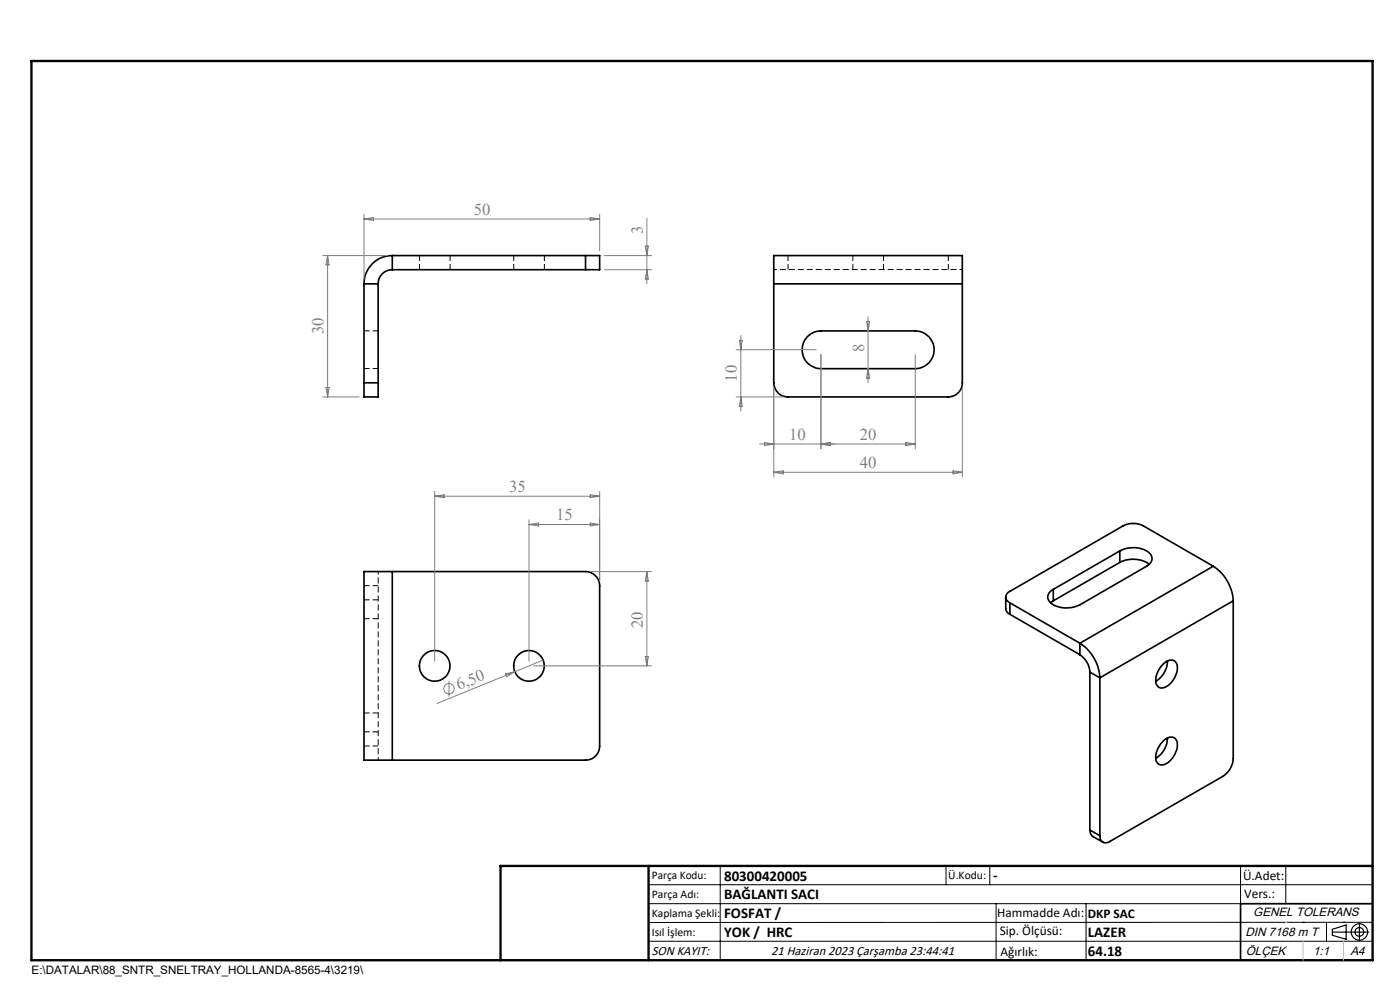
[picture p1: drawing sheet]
<svg xmlns="http://www.w3.org/2000/svg" width="297mm" height="210mm" viewBox="0 0 297 210" stroke-linecap="round" stroke-linejoin="round" font-family="sans-serif">
<g fill="none" stroke="#000" stroke-width=".21" stroke-dasharray="1.3 .6" stroke-dashoffset=".1" stroke-linecap="butt">
<path d="M89 54.2v3M95.5 57.2v-3M109 54.2v3M115.5 57.2v-3M167.2 57.2v-3M180.9 54.2v3M187.4 57.2v-3M201.2 54.2v3M80.2 70.2h-3M80.2 78.2h-3M77.2 124.2h3M80.2 131.2h-3"/>
<path d="M80.2 127.2h-3M77.2 155.2h3M80.2 151.2h-3M80.2 158.2h-3"/>
</g>
<g fill="none" stroke="#000" stroke-width=".35">
<path d="M83.2 57.2a2.95 2.95 0 0 0-3 3M83.2 54.2a6 6 0 0 0-6 6M83.2 54.2v3M83.2 54.2h41M83.2 57.2h41M124.2 54.2h3v3h-3M124.2 54.2v3M77.2 60.2h3M77.2 60.2v21M80.2 60.2v21M164.1 60.2v-6h40.1v6M164.1 60.2v21a3 3 0 0 0 3 3h34.1a3 3 0 0 0 3-3v-21"/>
<path d="M164.1 60.2h40.1M171.2 71.5l.4-.4a3.8 3.8 0 0 1 2.6-.9h20a4 4 0 0 1 4 4 4 4 0 0 1-4 4h-20a4 4 0 0 1-3.7-2.4 4 4 0 0 1 .7-4.3zM77.2 81.2v3h3v-3M77.2 81.2h3M237.6 116.9a5.7 5.7 0 0 1 6.4 .6 1.66 1.66 0 0 1-.8 2.6l-14.1 8.2a5.8 5.8 0 0 1-6.5-.7 1.65 1.65 0 0 1 .8-2.6M237.6 119.3a6 6 0 0 1 6.2 .4M237.6 116.9l-14.2 8.1M237.6 116.9v2.4M237.6 119.3l-14.2 8.2M83.2 121.2h41a3 3 0 0 1 3 3v34a3 3 0 0 1-3 3h-41M83.2 121.2h-6v40h6M83.2 121.2v40"/>
<path d="M213.4 126.6v2.8l.3 .5 .5 .4M214.2 130.3l14.9 8.6M214.2 127.9v2.4M214.2 127.9l14.9 8.5M223.4 127.5l-.5 .4M223.4 125v2.5M229.1 136.4a9.4 9.4 0 0 1 4.2 7.4M229.1 138.9a4.8 4.8 0 0 1 2.1 3.7M229.1 136.4v2.5M257.4 120.1a9.4 9.4 0 0 1 4.2 7.4M257.4 120.1l-14.9-8.6a4.9 4.9 0 0 0-4.2 0l-24.1 13.9a1.28 1.28 0 0 0-.8 1.3 1.28 1.28 0 0 0 .8 1.2M257.4 120.1l-28.3 16.3"/>
<path d="M261.6 127.5v33.4a4.8 4.8 0 0 1-2.1 3.7l-24.1 13.9a1.3 1.3 0 0 1-1.5 .1 1.3 1.3 0 0 1-.6-1.3M261.6 127.5l-28.3 16.3M231.2 142.6l2.1 1.2M231.2 142.6v33.5M233.3 143.8v33.5M246.8 157.2a1.75 1.75 0 0 1 2.6-.4 3.8 3.8 0 0 1-.9 4.3 2.18 2.18 0 0 1-2.8 .9 3.1 3.1 0 0 1 .2-3.7zM246.8 140.8a1.75 1.75 0 0 1 2.6-.3 3.8 3.8 0 0 1-.9 4.3 2.41 2.41 0 0 1-2.6 1 2.59 2.59 0 0 1-.2-3.4zM247.6 140.2a5 5 0 0 1-2.4 4.3M247.6 156.6a5 5 0 0 1-2.4 4.2M231.2 176.1l.4 1.2 2.4 1.3M231.2 176.1l2.1 1.2M291.2 191.7h-28v12"/>
<circle cx="92.2" cy="141.2" r="3.3"/>
<circle cx="112.2" cy="141.2" r="3.3"/>
</g>
<path d="M164.2 57.2h40M80.2 161.2v-40" fill="none" stroke="#000" stroke-width=".21" stroke-dasharray="1.3 .6" stroke-dashoffset=".6" stroke-linecap="butt"/>
<g fill="none" stroke="#808080" stroke-width=".21">
<path d="M68.5 54.2h13.7M69.5 54.2v30M69.5 54.2l.3 2h-.7zM77.2 45.5v13.7M77.2 46.5h50M77.2 46.5l2-.4v.7zM125.2 46.1l2 .4-2 .3zM127.2 45.5v7.7M128.2 54.2h10M128.2 57.2h10M136.9 52.2h.6l-.3 2zM137.2 46.3v13.9"/>
<path d="M137.2 57.2l.3 2h-.6zM156.2 74.2h16.9M156.8 72.2h.7l-.3 2zM157.2 71.2v16M174.2 75.2v20M183.8 68.2h.7l-.4 2zM184.1 67.2v14M184.1 78.2l.4 2h-.7zM194.2 75.2v20M68.5 84.2h7.7M69.1 82.2h.7l-.3 2zM156.2 84.2h10"/>
<path d="M157.2 84.2l.3 2h-.7zM161.1 94.2h33.1M162.2 93.9l1.9 .3-1.9 .3zM164.1 82.2v19M174.2 94.2l2-.3v.6zM192.2 93.9l2 .3-2 .3zM202.2 99.9l2 .3-2 .3zM204.2 82.2v19M92.2 104.2v36.1M92.2 105.3h35M92.2 105.3l2-.4v.7zM112.2 110.3v30"/>
<path d="M112.2 111.3h15M112.2 111.3l2-.4v.7zM125.2 104.9l2 .4-2 .3zM125.2 110.9l2 .4-2 .3zM127.2 104.2v19.1M164.1 100.2h40.1M164.1 100.2l2.1-.3v.6zM125.2 121.2h13M136.9 139.3h.6l-.3 1.9zM137.2 121.2v20M137.2 121.2l.3 2.1h-.6zM95.2 144.4v3.4"/>
<path d="M107.2 142.9l2-.4-1.7 1zM113.2 141.2h25M115.2 140l-22.5 9.2"/>
<circle cx="95.2" cy="146.1" r="1.11"/>
</g>
<g fill="none" stroke="#000" stroke-width=".25">
<path d="M282.6 197.7h7.8M282.6 197.1l3-.9v3l-3-.8zM288.4 195.8v3.8M106.2 203.7h185"/>
<circle cx="288.4" cy="197.7" r="1.74"/>
<circle cx="288.4" cy="197.7" r=".93"/>
</g>
<g fill="none" stroke="#000" stroke-width=".21">
<path d="M137.6 187.7h153.6M137.6 191.7h153.6M137.6 199.7h153.6M152.8 183.7v20M200.7 183.7v4M210 183.7v4M211.3 191.7v12M230.4 191.7v12M263.2 183.7v20M272.8 183.7v8M276.4 195.6h.1M281.4 195.6v4.1"/>
<path d="M285 195.6h.1M291.2 195.6l-153.6 .1"/>
</g>
<path d="M6.7 12.9h284.5v190.8h-284.5zM137.6 183.7v20M291.2 183.7h-185v20" fill="none" stroke="#000" stroke-width=".5"/>
<path d="M276.4 199.7v4M285 199.7v4" fill="none" stroke="#c0c0c0" stroke-width=".21"/>
<path d="M272.8 195.6h.1" fill="none" stroke="#c0c0c0" stroke-width=".25"/>
<g font-size="3.5" fill="#808080">
<text x="100.5" y="45.6">50</text>
<text x="136.4" y="49.7" transform="rotate(-90 136.4 49.7)">3</text>
<text x="68.7" y="70.9" transform="rotate(-90 68.7 70.9)">30</text>
<text x="183.3" y="74.7" transform="rotate(-90 183.3 74.7)">8</text>
<text x="156.3" y="80.9" transform="rotate(-90 156.3 80.9)">10</text>
<text x="167.4" y="93.3">10</text>
<text x="182.4" y="93.3">20</text>
<text x="182.4" y="99.3">40</text>
<text x="108" y="104.4">35</text>
<text x="118" y="110.4">15</text>
<text x="136.4" y="133.2" transform="rotate(-90 136.4 133.2)">20</text>
<text x="97.3" y="146.4" transform="rotate(-22 97.3 146.4)">6,50</text>
</g>
<g font-size="3.2">
<text x="153.6" y="186.8">80300420005</text>
<text x="153.6" y="190.8">BAĞLANTI SACI</text>
<text x="210.7" y="186.6">-</text>
<text x="153.6" y="194.8">FOSFAT /</text>
<text x="153.6" y="198.8">YOK / HRC</text>
<text x="230.8" y="198.7">LAZER</text>
<text x="230.8" y="202.8">64.18</text>
</g>
<g font-size="2.8">
<text x="263.7" y="186.7">Ü.Adet:</text>
<text x="263.9" y="190.5">Vers.:</text>
<text x="211.5" y="194.5">Hammadde Adı:</text>
<text x="230.8" y="194.7">DKP SAC</text>
<text x="138.3" y="202.6">SON KAYIT:</text>
<text x="163.6" y="202.6">21 Haziran 2023 Çarşamba 23:44:41</text>
<text x="212.1" y="198.4">Sip. Ölçüsü:</text>
<text x="212.2" y="202.7">Ağırlık:</text>
</g>
<g font-size="2.6">
<text x="265.9" y="194.4">GENEL TOLERANS</text>
<text x="264.2" y="198.5">DIN 7168 m T</text>
<text x="264.3" y="202.6">ÖLÇEK</text>
<text x="278.5" y="202.6">1:1</text>
<text x="286.5" y="202.6">A4</text>
</g>
<g font-size="2.5">
<text x="138.3" y="186.4">Parça Kodu:</text>
<text x="138.3" y="190.5">Parça Adı:</text>
<text x="201.2" y="186.5">Ü.Kodu:</text>
<text x="138.3" y="194.5">Kaplama Şekli:</text>
<text x="138.3" y="198.6">Isıl İşlem:</text>
<text x="6.7" y="206.7">E:\DATALAR\88_SNTR_SNELTRAY_HOLLANDA-8565-4\3219\</text>
</g>
</svg>
